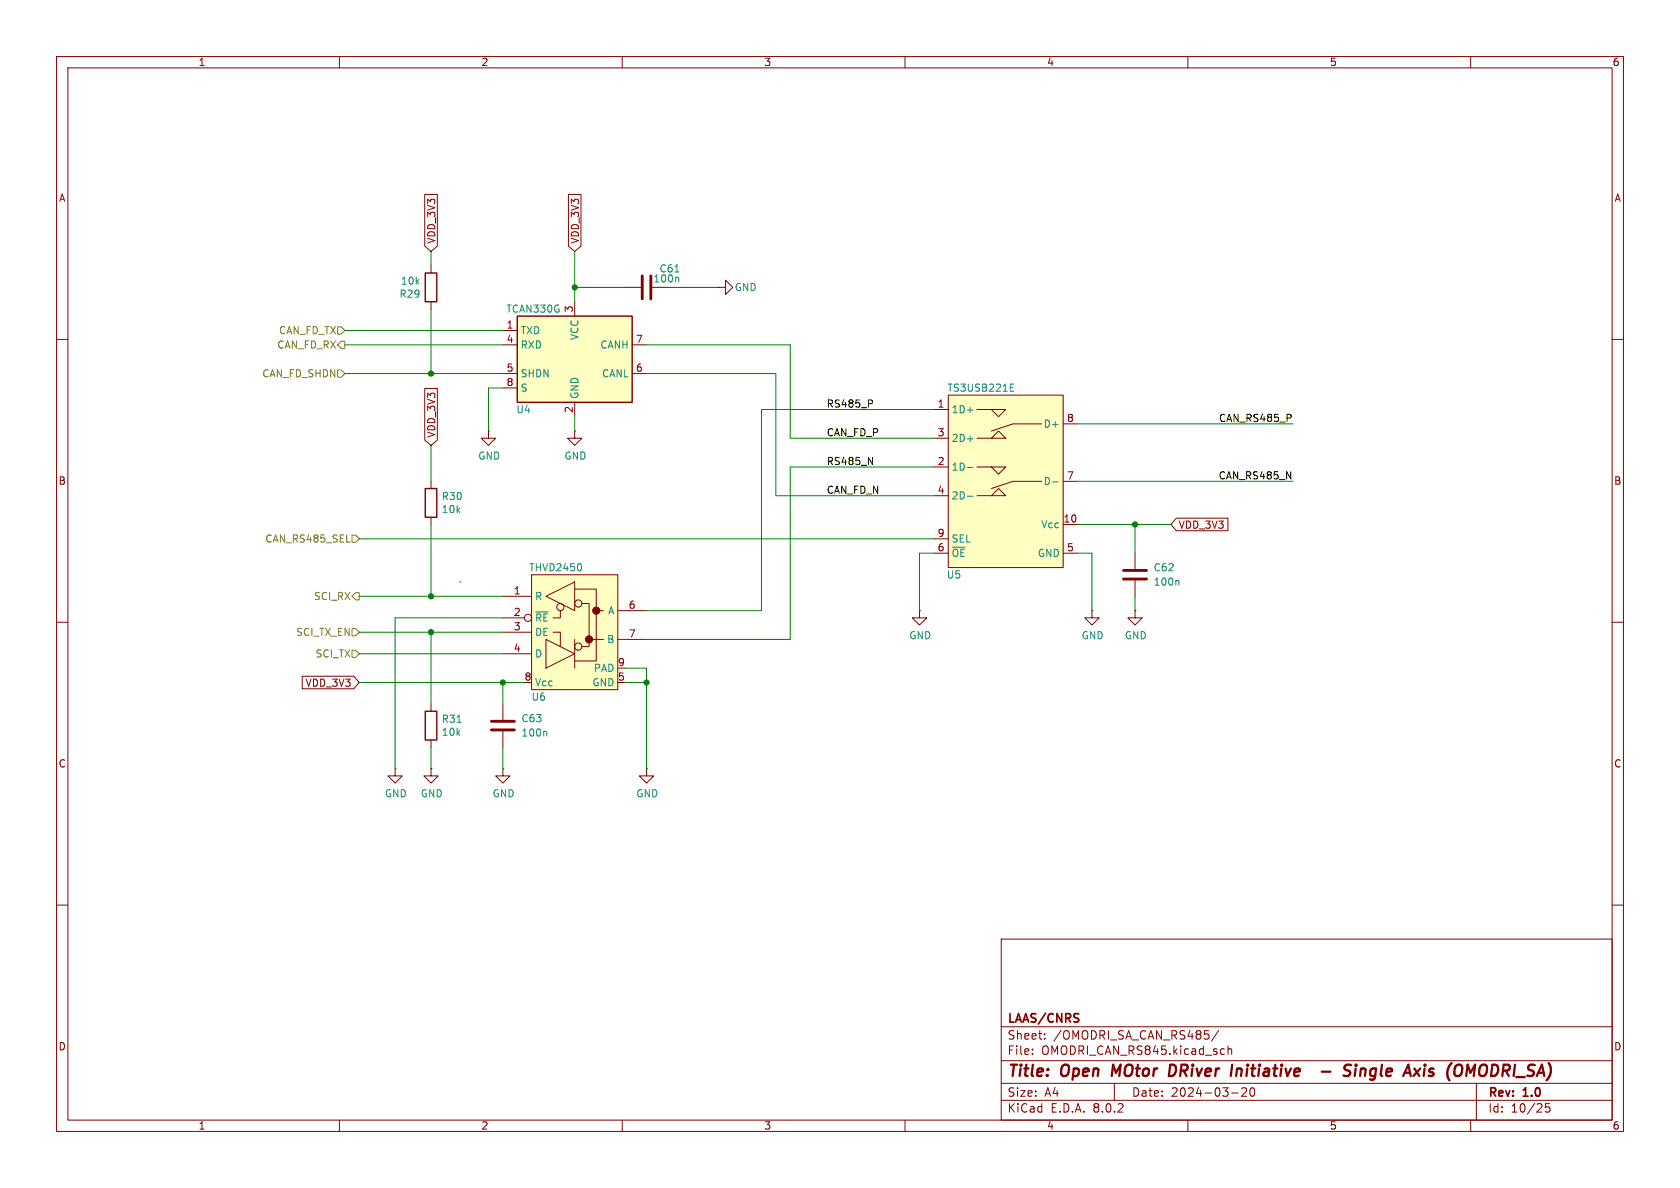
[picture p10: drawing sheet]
<svg xmlns="http://www.w3.org/2000/svg" width="297mm" height="210mm" viewBox="0 0 297 210" stroke-linecap="round" stroke-linejoin="round" font-family="sans-serif">
<g fill="none" stroke="#840000" stroke-width=".18">
<path d="M10 10h277v190h-277zM12 12h273v186h-273zM60 10v2M110 10v2M160 10v2M210 10v2M260 10v2M10 60h2M110.5 50.8h2.8M115.3 50.8h2.8M285 60h2M200.7 97.8v2.8"/>
<path d="M10 110h2M193 108v1.2h1.3l-1.3 1.3-1.2-1.3h1.2M193 108h.1M200.7 108v1.2h1.2l-1.2 1.3-1.3-1.3h1.3M200.7 108h.1M200.7 102.6v2.8M285 110h2M69.8 135.9v1.3h1.3l-1.3 1.2-1.2-1.2h1.2M69.8 135.9h.1M76.2 135.9v1.3h1.3l-1.3 1.2-1.3-1.2h1.3M76.2 135.9h.1M76.2 124.5v1.2"/>
<path d="M76.2 130.8v1.3M88.9 124.5v2.8M88.9 129.3v2.8M114.3 135.9v1.3h1.3l-1.3 1.2-1.3-1.2h1.3M114.3 135.9h.1M10 160h2M285 160h2M177 166h108v32h-108zM60 198v2M110 198v2M160 198v2M177 194.5h108"/>
<path d="M177 191.5h108M177 187.5h108M177 181.5h108M182.5 186.3v.1M182.5 185.5v.1M184.7 183.6v.1M184.7 182.8v.1M197 191.5v3M210 198v2M215.5 182.1l-1.3 2M216 185.4l.5 .1M216.5 186.3l-.5 .1"/>
<path d="M217.1 185.5l.2-.1 .4 .1v.9M217.1 184.9v1.5M217.7 193.2h1.2M219.5 192.4l.6-.1 .2 .1 .1 .3-.9 1.1h.9M221.2 192.4l.1-.1a.81 .81 0 0 1 .6 .6 .81 .81 0 0 1-.3 .8l-.1 .1a.81 .81 0 0 1-.6-.6 .81 .81 0 0 1 .3-.8zM260 198v2M261 191.5v6.5M274 195.1h-.8v.7l.2-.1h.5l.1 .3v.5l-.3 .1-.5-.1"/>
</g>
<g fill="none" stroke="#840000" stroke-width=".4">
<path d="M196.8 188.2l-.3 2M207.6 188.3l-.7-.1-.3 2h.5l.5-.3M218.7 188.9l-.2 1.3M219.3 188.9l-.6 .2M233.7 189.4h1.5M238.9 188.3a.85 .85 0 0 0-1.1 .1l-.1 .4v.2M239.7 188.9l-.2 1.3M239.7 188.2v.2M239.7 188.2l-.1 .1 .1 .1M239.7 188.2l.1 .1-.1 .1M240.6 189.1a.49 .49 0 0 1 .8 .1l-.1 1M240.6 188.9l-.2 1.3"/>
<path d="M251.9 188.2l-.1 .1 .1 .1M251.9 188.2l.1 .1-.1 .1M251.9 188.2v.2M252.6 190.1l.5 .1M253.3 188.9l-.5 .1-.1 .3v.1l.5 .1M261.6 188.9l-.1 1"/>
</g>
<path d="M113.5 48.8v4M115.1 48.8v4M198.6 102.4h4.1M198.6 100.8h4.1M86.9 129h4M86.9 127.5h4" fill="none" stroke="#840000" stroke-width=".51"/>
<path d="M119.3 48.1h.7M119.8 49l.2 .2v.7M208.2 102.6l.2 .2v.6M80.8 127.7h.7M96.5 129.3l.2 .2v.6" fill="none" stroke="#008484" stroke-width=".18"/>
<path d="M75.2 125.7h2v5.1h-2z" fill="none" stroke="#840000" stroke-width=".25"/>
<path d="M167.6 69.9h20.4v30.4h-20.4z" fill="#ffffc2"/>
<g fill="none" stroke="#840000" stroke-width=".18">
<path d="M127 50.8h1.3v-1.3l1.2 1.3-1.2 1.3v-1.3M127 50.8h.1M101.6 76.2v1.3h1.3l-1.3 1.2-1.3-1.2h1.3M101.6 76.2h.1M165.1 77.5h2.5M165.1 72.4h2.5M167.6 69.9h20.4v30.4h-20.4zM172.7 77.5h2.6M172.7 72.4h2.6M175.3 72.4h2.5l-1.3 1.3zM175.3 77.5l1.2-1.3 1.3 1.3zM184.1 74.9h-5l-3.8 1.3"/>
<path d="M188 74.9h2.5M165.1 87.6h2.5M165.1 82.6h2.5M165.1 97.8h2.5M165.1 95.3h2.5M172.7 87.6h2.6M172.7 82.6h2.6M175.3 82.6h2.5l-1.3 1.2zM175.3 87.6l1.2-1.2 1.3 1.2zM184.1 85.1h-5l-3.8 1.3M188 85.1h2.5M188 92.7h2.5"/>
<path d="M188 97.8h2.5"/>
</g>
<path d="M171 72.5h1M171 77.6h1M178.6 68.5h.4M178.6 69.2h.6M178.6 67.9h.6M171 82.6h1M171 87.7h1M186.1 85.2h.9" fill="none" stroke="#008484" stroke-width=".18"/>
<path d="M91.4 55.9h20.4v15.2h-20.4z" fill="#ffffc2"/>
<path d="M91.4 55.9h20.4v15.2h-20.4z" fill="none" stroke="#840000" stroke-width=".25"/>
<path d="M88.9 58.4h2.5M101.6 53.3v2.6M88.9 61h2.5M88.9 66h2.5M88.9 68.6h2.5M101.6 71.1v2.6M111.8 61h2.5M111.8 66h2.5" fill="none" stroke="#840000" stroke-width=".18"/>
<path d="M94 101.6h15.2v20.3h-15.2z" fill="#ffffc2"/>
<g fill="none" stroke="#840000" stroke-width=".18">
<path d="M75.1 34.4h2.2v9.1l-1.1 1-1.1-1zM100.5 34.4h2.2v9.1l-1.1 1-1.1-1zM76.2 47v1.3M76.2 53.3v1.3M75.1 68.7h2.2v9.1l-1.1 .9-1.1-.9zM86.4 76.2v1.3h1.2l-1.2 1.2-1.3-1.2h1.3M86.4 76.2h.1M76.2 85.1v1.3M76.2 91.4v1.3M208 91.6h9.1v2.2h-9.1l-1-1.1zM53.4 119.5h9.1l1 1.2-1 1.1h-9.1zM81.3 102.9h.1"/>
<path d="M88.9 105.4h5.1M88.9 109.2h3.8M88.9 111.8h5.1M88.9 115.6h5.1M94 101.6h15.2v20.3h-15.2zM96.5 113l5.1 2.6-5.1 2.5zM96.5 105.4l5.1-2.5v5.1zM97.8 111.8h1.3v2.5M99.1 108v1.2h-1.3M101.6 104.1h3.8v12.7h-3.8M101.6 113v5.1M102.9 106.7h1.2v7.6h-1.2"/>
<path d="M104.1 113h2.6M105.4 108h1.3M109.2 113h5.1M109.2 108h5.1M162.6 108v1.2h1.2l-1.2 1.3-1.3-1.3h1.3M162.6 108h.1M88.9 135.9v1.3h1.3l-1.3 1.2-1.3-1.2h1.3M88.9 135.9h.1"/>
<circle cx="93.3" cy="109.2" r=".63"/>
<circle cx="99.1" cy="107.3" r=".63"/>
<circle cx="102.2" cy="114.3" r=".63"/>
<circle cx="102.2" cy="106.7" r=".63"/>
</g>
<g fill="#840000" stroke="#840000" stroke-width=".18">
<circle cx="104.1" cy="113" r=".63"/>
<circle cx="105.4" cy="107.9" r=".63"/>
</g>
<path d="M102.7 99.9v.8M94.7 108.2h2.2" fill="none" stroke="#008484" stroke-width=".18"/>
<path d="M75.2 48.3h2v5h-2zM75.2 86.4h2v5h-2z" fill="none" stroke="#840000" stroke-width=".25"/>
<path d="M59.7 57.8h.6l.7 .6-.7 .7h-.6zM59.7 65.4h.6l.7 .6-.7 .7h-.6zM59.7 61l.6-.7h.7v1.3h-.7zM61.3 95.8h.6M62.2 94.6h.7l.6 .7-.6 .6h-.7zM62.2 114.9h.7l.6 .7-.6 .6h-.7zM62.2 111.1h.7l.6 .7-.6 .6h-.7zM62.9 104.8h.6v1.2h-.6l-.7-.6z" fill="none" stroke="#848400" stroke-width=".18"/>
<path d="M154.1 70.8l.2 .1-.2 .4M228.2 73.4v.4M153.5 80.9l.8 1.2v-1.2" fill="none" stroke="#000" stroke-width=".18"/>
<g fill="none" stroke="#008400" stroke-width=".18">
<path d="M61 58.4h27.9M76.2 44.5v2.5M76.2 54.6v11.4M101.6 44.5v8.8M101.6 50.8h8.9M118.1 50.8h8.9M61 66h27.9M61 61h27.9M76.2 78.7v6.4M88.9 68.6h-2.5v7.6M101.6 73.7v2.5M114.3 61h25.4v16.5h25.4"/>
<path d="M114.3 66h22.9v21.6h27.9M165.1 72.4h-30.5v35.6h-20.3M190.5 74.9h38.1M63.5 95.3h101.6M76.2 92.7v12.7M165.1 82.6h-25.4v30.4h-25.4M165.1 97.8h-2.5v10.2M190.5 97.8h2.5v10.2M190.5 92.7h16.5M190.5 85.1h38.1M200.7 92.7v5.1M63.5 105.4h25.4"/>
<path d="M63.5 111.8h25.4M63.5 115.6h25.4M76.2 111.8v12.7M88.9 109.2h-19.1v26.7M110.5 118.1h3.8v17.8M200.7 105.4v2.6M63.5 120.7h29.2M76.2 132.1v3.8M88.9 120.7v3.8M88.9 132.1v3.8M110.5 120.7h3.8"/>
</g>
<g fill="#008400" stroke="#008400" stroke-width=".18">
<circle cx="76.2" cy="111.8" r=".46"/>
<circle cx="76.2" cy="66" r=".46"/>
<circle cx="101.6" cy="50.8" r=".46"/>
<circle cx="200.7" cy="92.7" r=".46"/>
<circle cx="88.9" cy="120.7" r=".46"/>
<circle cx="114.3" cy="120.7" r=".46"/>
<circle cx="76.2" cy="105.4" r=".46"/>
</g>
<g font-size="2.8" fill="#840000">
<text x="178" y="190.9">Title:</text>
<text x="187.7" y="190.9">Open</text>
<text x="197.4" y="190.9">MOtor</text>
<text x="208.3" y="190.9">DRiver</text>
<text x="220.1" y="190.9">Initiative</text>
<text x="237.7" y="190.9">-</text>
<text x="242.5" y="190.9">Single</text>
<text x="254" y="190.9">Axis</text>
<text x="262.2" y="190.9">(OMODRI_SA)</text>
</g>
<g font-size="2.1" fill="#840000">
<text x="178" y="184">Sheet:</text>
<text x="178" y="181.2">LAAS/CNRS</text>
<text x="186.2" y="184">/OMODRI_SA_CAN_RS485/</text>
<text x="178" y="186.7">File:</text>
<text x="184.1" y="186.7">OMODRI_CAN_RS845.kicad_sch</text>
<text x="178" y="196.9">KiCad</text>
<text x="178" y="194.1">Size:</text>
<text x="184.7" y="194.1">A4</text>
<text x="185.7" y="196.9">E.D.A.</text>
<text x="193.3" y="196.9">8.0.2</text>
<text x="200" y="194.1">Date:</text>
<text x="207" y="194.1">2024-03-20</text>
<text x="263" y="194.3">Rev:</text>
<text x="263" y="196.9">Id:</text>
<text x="267.1" y="196.9">10/25</text>
<text x="269.4" y="194.3">1.0</text>
</g>
<g font-size="1.8" fill="#840000">
<text x="35" y="11.9">1</text>
<text x="85" y="11.9">2</text>
<text x="135" y="11.9">3</text>
<text x="185" y="11.9">4</text>
<text x="235" y="11.9">5</text>
<text x="285" y="11.9">6</text>
<text x="10.3" y="35.9">A</text>
<text x="285.3" y="35.9">A</text>
<text x="77.2" y="43.2" transform="rotate(-90 77.2 43.2)">VDD_3V3</text>
<text x="102.6" y="43.2" transform="rotate(-90 102.6 43.2)">VDD_3V3</text>
<text x="89.5" y="58.2">1</text>
<text x="101.3" y="55.3" transform="rotate(-90 101.3 55.3)">3</text>
<text x="89.5" y="60.7">4</text>
<text x="89.5" y="65.8">5</text>
<text x="112.3" y="65.8">6</text>
<text x="112.3" y="60.7">7</text>
<text x="89.5" y="68.3">8</text>
<text x="77.2" y="77.5" transform="rotate(-90 77.2 77.5)">VDD_3V3</text>
<text x="101.3" y="73.1" transform="rotate(-90 101.3 73.1)">2</text>
<text x="165.7" y="72.1">1</text>
<text x="165.7" y="77.2">3</text>
<text x="188.5" y="74.7">8</text>
<text x="165.7" y="82.3">2</text>
<text x="10.3" y="85.9">B</text>
<text x="165.7" y="87.4">4</text>
<text x="188.5" y="84.8">7</text>
<text x="285.3" y="85.9">B</text>
<text x="165.7" y="95">9</text>
<text x="187.9" y="92.5">10</text>
<text x="208.3" y="93.7">VDD_3V3</text>
<text x="165.7" y="97.5">6</text>
<text x="188.5" y="97.5">5</text>
<text x="90.7" y="105.2">1</text>
<text x="111.1" y="107.7">6</text>
<text x="90.7" y="109">2</text>
<text x="90.7" y="111.5">3</text>
<text x="111.1" y="112.8">7</text>
<text x="90.7" y="115.3">4</text>
<text x="109.1" y="117.9">9</text>
<text x="53.9" y="121.6">VDD_3V3</text>
<text x="92.6" y="120.4">8</text>
<text x="109.1" y="120.4">5</text>
<text x="10.3" y="135.9">C</text>
<text x="285.3" y="135.9">C</text>
<text x="10.3" y="185.9">D</text>
<text x="285.3" y="185.9">D</text>
<text x="35" y="199.9">1</text>
<text x="85" y="199.9">2</text>
<text x="135" y="199.9">3</text>
<text x="185" y="199.9">4</text>
<text x="235" y="199.9">5</text>
<text x="285" y="199.9">6</text>
</g>
<g font-size="1.8" fill="#008484">
<text x="70.5" y="52.8">R29</text>
<text x="70.8" y="50.5">10k</text>
<text x="115.4" y="50.1">100n</text>
<text x="116.5" y="48.4">C61</text>
<text x="129.8" y="51.7">GND</text>
<text x="89.4" y="55.5">TCAN330G</text>
<text x="91.9" y="59.3">TXD</text>
<text x="91.9" y="61.8">RXD</text>
<text x="102.5" y="60.2" transform="rotate(-90 102.5 60.2)">VCC</text>
<text x="106" y="61.8">CANH</text>
<text x="91.9" y="66.9">SHDN</text>
<text x="91.9" y="69.4">S</text>
<text x="102.5" y="70.6" transform="rotate(-90 102.5 70.6)">GND</text>
<text x="106.3" y="66.9">CANL</text>
<text x="167.4" y="69.4">TS3USB221E</text>
<text x="91.2" y="73.3">U4</text>
<text x="168.1" y="73.3">1D+</text>
<text x="184.4" y="75.8">D+</text>
<text x="84.5" y="81.5">GND</text>
<text x="99.7" y="81.5">GND</text>
<text x="168.1" y="83.4">1D-</text>
<text x="168.1" y="78.3">2D+</text>
<text x="78" y="88.6">R30</text>
<text x="168.1" y="88.5">2D-</text>
<text x="184.4" y="86">D-</text>
<text x="78" y="90.9">10k</text>
<text x="184" y="93.6">Vcc</text>
<text x="93.4" y="101.2">THVD2450</text>
<text x="168.1" y="98.7">~{OE}</text>
<text x="168.1" y="96.1">SEL</text>
<text x="183.4" y="98.7">GND</text>
<text x="203.8" y="101.2">C62</text>
<text x="94.5" y="106.3">R</text>
<text x="167.3" y="102.5">U5</text>
<text x="203.8" y="103.7">100n</text>
<text x="94.5" y="110.1">~{RE}</text>
<text x="94.5" y="112.6">DE</text>
<text x="107.2" y="113.9">B</text>
<text x="107.4" y="108.8">A</text>
<text x="160.7" y="113.2">GND</text>
<text x="191.1" y="113.2">GND</text>
<text x="198.8" y="113.2">GND</text>
<text x="94.5" y="116.4">D</text>
<text x="104.9" y="119">PAD</text>
<text x="93.9" y="124.1">U6</text>
<text x="94.5" y="121.5">Vcc</text>
<text x="104.6" y="121.5">GND</text>
<text x="78" y="130.3">10k</text>
<text x="78" y="128">R31</text>
<text x="92.1" y="130.4">100n</text>
<text x="92.1" y="127.9">C63</text>
<text x="67.9" y="141.1">GND</text>
<text x="74.3" y="141.1">GND</text>
<text x="87" y="141.1">GND</text>
<text x="112.4" y="141.1">GND</text>
</g>
<g font-size="1.8" fill="#848400">
<text x="49.2" y="59.3">CAN_FD_TX</text>
<text x="48.9" y="61.8">CAN_FD_RX</text>
<text x="46.3" y="66.9">CAN_FD_SHDN</text>
<text x="46.8" y="96.1">CAN_RS485_SEL</text>
<text x="55.4" y="106.3">SCI_RX</text>
<text x="52.2" y="112.6">SCI_TX_EN</text>
<text x="55.7" y="116.4">SCI_TX</text>
</g>
<g font-size="1.8">
<text x="146" y="72.1">RS485_P</text>
<text x="146" y="77.2">CAN_FD_P</text>
<text x="215.4" y="74.7">CAN_RS485_P</text>
<text x="146" y="82.3">RS485_N</text>
<text x="146" y="87.4">CAN_FD_N</text>
<text x="215.3" y="84.8">CAN_RS485_N</text>
</g>
</svg>
